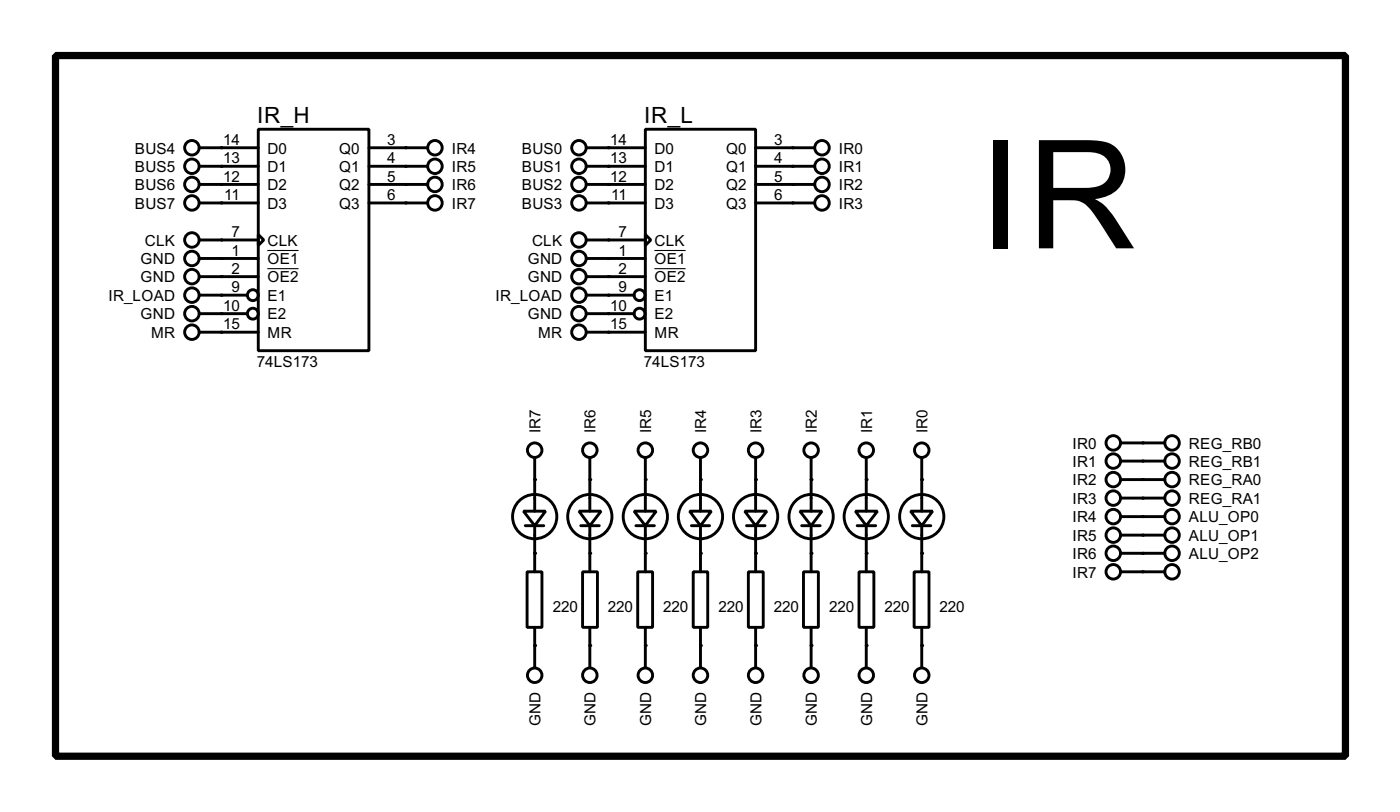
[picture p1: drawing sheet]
<svg xmlns="http://www.w3.org/2000/svg" width="193mm" height="112mm" viewBox="0 0 193 112" stroke-linecap="round" stroke-linejoin="round" font-family="sans-serif">
<g fill="#000">
<circle cx="30.5" cy="38.1" r=".2"/>
<circle cx="30.5" cy="25.4" r=".2"/>
<circle cx="30.5" cy="33.1" r=".2"/>
<circle cx="30.5" cy="35.6" r=".2"/>
<circle cx="30.5" cy="20.4" r=".2"/>
<circle cx="30.5" cy="22.9" r=".2"/>
<circle cx="30.5" cy="28" r=".2"/>
<circle cx="55.9" cy="20.4" r=".2"/>
<circle cx="55.9" cy="22.9" r=".2"/>
<circle cx="55.9" cy="25.4" r=".2"/>
<circle cx="55.9" cy="28" r=".2"/>
<circle cx="83.9" cy="35.6" r=".2"/>
<circle cx="83.9" cy="22.9" r=".2"/>
<circle cx="83.9" cy="33.1" r=".2"/>
<circle cx="83.9" cy="20.4" r=".2"/>
<circle cx="83.9" cy="25.4" r=".2"/>
<circle cx="83.9" cy="28" r=".2"/>
<circle cx="83.9" cy="38.1" r=".2"/>
<circle cx="109.3" cy="20.4" r=".2"/>
<circle cx="109.3" cy="22.9" r=".2"/>
<circle cx="109.3" cy="28" r=".2"/>
<circle cx="109.3" cy="25.4" r=".2"/>
<circle cx="30.5" cy="40.7" r=".2"/>
<circle cx="30.5" cy="43.2" r=".2"/>
<circle cx="30.5" cy="45.8" r=".2"/>
<circle cx="83.9" cy="43.2" r=".2"/>
<circle cx="83.9" cy="45.8" r=".2"/>
<circle cx="83.9" cy="40.7" r=".2"/>
<circle cx="73.7" cy="66.1" r=".2"/>
<circle cx="73.7" cy="76.2" r=".2"/>
<circle cx="81.3" cy="76.2" r=".2"/>
<circle cx="81.3" cy="66.1" r=".2"/>
<circle cx="89" cy="66.1" r=".2"/>
<circle cx="89" cy="76.2" r=".2"/>
<circle cx="96.6" cy="76.2" r=".2"/>
<circle cx="96.6" cy="66.1" r=".2"/>
<circle cx="104.2" cy="66.1" r=".2"/>
<circle cx="104.2" cy="76.2" r=".2"/>
<circle cx="111.8" cy="66.1" r=".2"/>
<circle cx="111.8" cy="76.2" r=".2"/>
<circle cx="119.4" cy="76.2" r=".2"/>
<circle cx="119.4" cy="66.1" r=".2"/>
<circle cx="127.1" cy="66.1" r=".2"/>
<circle cx="127.1" cy="76.2" r=".2"/>
<circle cx="157.5" cy="73.7" r=".2"/>
<circle cx="157.5" cy="78.8" r=".2"/>
<circle cx="157.5" cy="63.5" r=".2"/>
<circle cx="157.5" cy="66.1" r=".2"/>
<circle cx="157.5" cy="68.6" r=".2"/>
<circle cx="157.5" cy="61" r=".2"/>
<circle cx="157.5" cy="71.2" r=".2"/>
<circle cx="157.5" cy="76.2" r=".2"/>
<circle cx="73.7" cy="88.9" r=".2"/>
<circle cx="81.3" cy="88.9" r=".2"/>
<circle cx="89" cy="88.9" r=".2"/>
<circle cx="96.6" cy="88.9" r=".2"/>
<circle cx="104.2" cy="88.9" r=".2"/>
<circle cx="111.8" cy="88.9" r=".2"/>
<circle cx="119.4" cy="88.9" r=".2"/>
<circle cx="127.1" cy="88.9" r=".2"/>
</g>
<g fill="none" stroke="#000" stroke-width=".4">
<path d="M35.6 17.8h15.3v30.5h-15.3zM89 17.8h15.2v30.5h-15.2zM27.5 35.6h8.1M27.5 38.1h8.1M27.5 33.1h8.1M27.5 20.4h8.1M27.5 22.9h8.1M27.5 25.4h8.1M27.5 28h8.1M35.6 32.3l.8 .8-.8 .7zM50.9 20.4h8.1M50.9 22.9h8.1"/>
<path d="M50.9 25.4h8.1M50.9 28h8.1M80.8 35.6h8.2M80.8 38.1h8.2M80.8 33.1h8.2M80.8 20.4h8.2M80.8 22.9h8.2M80.8 25.4h8.2M80.8 28h8.2M89 32.3l.7 .8-.7 .7zM104.2 20.4h8.1M104.2 22.9h8.1"/>
<path d="M104.2 25.4h8.1M104.2 28h8.1M27.5 43.2h6.6M27.5 45.8h8.1M27.5 40.7h6.6M80.8 43.2h6.6M80.8 45.8h8.2M80.8 40.7h6.6M72.2 70.4h3l-1.5 2zM72.4 72.4h2.6M72.7 78.8h2v7.6h-2zM73.7 63v7.4"/>
<path d="M73.7 72.4v6.4M79.8 70.4h3.1l-1.6 2zM80.1 72.4h2.5M80.3 78.8h2.1v7.6h-2.1zM81.3 63v7.4M81.3 72.4v6.4M87.4 70.4h3.1l-1.5 2zM87.7 72.4h2.5M87.9 78.8h2.1v7.6h-2.1zM89 63v7.4M89 72.4v6.4M95.1 70.4h3l-1.5 2z"/>
<path d="M95.3 72.4h2.5M95.6 78.8h2v7.6h-2zM96.6 63v7.4M96.6 72.4v6.4M102.7 70.4h3l-1.5 2zM102.9 72.4h2.6M103.2 78.8h2v7.6h-2zM104.2 63v7.4M104.2 72.4v6.4M110.3 70.4h3l-1.5 2zM110.5 72.4h2.6M110.8 78.8h2v7.6h-2z"/>
<path d="M111.8 63v7.4M111.8 72.4v6.4M117.9 70.4h3.1l-1.6 2zM118.2 72.4h2.5M118.4 78.8h2.1v7.6h-2.1zM119.4 63v7.4M119.4 72.4v6.4M125.5 70.4h3.1l-1.5 2zM125.8 72.4h2.5M126 78.8h2.1v7.6h-2.1zM127.1 63v7.4M127.1 72.4v6.4"/>
<path d="M154.5 61h6.1M154.5 63.5h6.1M154.5 66.1h6.1M154.5 68.6h6.1M154.5 71.2h6.1M154.5 73.7h6.1M154.5 76.2h6.1M154.5 78.8h6.1M73.7 86.4v5.6M81.3 86.4v5.6M89 86.4v5.6M96.6 86.4v5.6"/>
<path d="M104.2 86.4v5.6M111.8 86.4v5.6M119.4 86.4v5.6M127.1 86.4v5.6"/>
<circle cx="26.4" cy="35.6" r="1"/>
<circle cx="26.4" cy="38.1" r="1"/>
<circle cx="26.4" cy="28" r="1"/>
<circle cx="26.4" cy="33.1" r="1"/>
<circle cx="26.4" cy="25.4" r="1"/>
<circle cx="26.4" cy="20.4" r="1"/>
<circle cx="26.4" cy="22.9" r="1"/>
<circle cx="59.9" cy="28" r="1"/>
<circle cx="59.9" cy="25.4" r="1"/>
<circle cx="59.9" cy="22.9" r="1"/>
<circle cx="59.9" cy="20.4" r="1"/>
<circle cx="79.8" cy="38.1" r="1"/>
<circle cx="79.8" cy="33.1" r="1"/>
<circle cx="79.8" cy="28" r="1"/>
<circle cx="79.8" cy="35.6" r="1"/>
<circle cx="79.8" cy="25.4" r="1"/>
<circle cx="79.8" cy="20.4" r="1"/>
<circle cx="79.8" cy="22.9" r="1"/>
<circle cx="113.3" cy="28" r="1"/>
<circle cx="113.3" cy="25.4" r="1"/>
<circle cx="113.3" cy="22.9" r="1"/>
<circle cx="113.3" cy="20.4" r="1"/>
<circle cx="26.4" cy="40.7" r="1"/>
<circle cx="26.4" cy="45.8" r="1"/>
<circle cx="26.4" cy="43.2" r="1"/>
<circle cx="34.8" cy="40.7" r=".75"/>
<circle cx="34.8" cy="43.2" r=".75"/>
<circle cx="79.8" cy="45.8" r="1"/>
<circle cx="79.8" cy="40.7" r="1"/>
<circle cx="79.8" cy="43.2" r="1"/>
<circle cx="88.1" cy="43.2" r=".75"/>
<circle cx="88.1" cy="40.7" r=".75"/>
<circle cx="73.7" cy="71.2" r="3.1"/>
<circle cx="73.7" cy="62" r="1"/>
<circle cx="81.3" cy="71.2" r="3.1"/>
<circle cx="81.3" cy="62" r="1"/>
<circle cx="88.9" cy="71.2" r="3.1"/>
<circle cx="88.9" cy="62" r="1"/>
<circle cx="96.5" cy="71.2" r="3.1"/>
<circle cx="96.5" cy="62" r="1"/>
<circle cx="104.1" cy="71.2" r="3.1"/>
<circle cx="104.1" cy="62" r="1"/>
<circle cx="111.8" cy="71.2" r="3.1"/>
<circle cx="111.8" cy="62" r="1"/>
<circle cx="119.4" cy="71.2" r="3.1"/>
<circle cx="119.4" cy="62" r="1"/>
<circle cx="127" cy="71.2" r="3.1"/>
<circle cx="127" cy="62" r="1"/>
<circle cx="153.4" cy="61" r="1"/>
<circle cx="153.4" cy="76.2" r="1"/>
<circle cx="153.4" cy="78.8" r="1"/>
<circle cx="153.4" cy="68.6" r="1"/>
<circle cx="153.4" cy="63.5" r="1"/>
<circle cx="153.4" cy="71.2" r="1"/>
<circle cx="153.4" cy="73.7" r="1"/>
<circle cx="153.4" cy="66.1" r="1"/>
<circle cx="161.5" cy="71.2" r="1"/>
<circle cx="161.5" cy="76.2" r="1"/>
<circle cx="161.5" cy="78.8" r="1"/>
<circle cx="161.5" cy="63.5" r="1"/>
<circle cx="161.5" cy="73.7" r="1"/>
<circle cx="161.5" cy="66.1" r="1"/>
<circle cx="161.5" cy="68.6" r="1"/>
<circle cx="161.5" cy="61" r="1"/>
<circle cx="73.7" cy="93" r="1"/>
<circle cx="81.3" cy="93" r="1"/>
<circle cx="88.9" cy="93" r="1"/>
<circle cx="96.5" cy="93" r="1"/>
<circle cx="104.1" cy="93" r="1"/>
<circle cx="111.8" cy="93" r="1"/>
<circle cx="119.4" cy="93" r="1"/>
<circle cx="127" cy="93" r="1"/>
</g>
<path d="M36.9 34.5h4.3M36.9 37h4.3M90.2 34.5h4.3M90.2 37h4.3" fill="none" stroke="#000" stroke-width=".15"/>
<path d="M7.7 7.7h177.8v96.5h-177.8z" fill="none" stroke="#000" stroke-width="1"/>
<text font-size="23.3" x="135" y="34.2">IR</text>
<g font-size="3.5">
<text x="35.5" y="17">IR_H</text>
<text x="88.8" y="17">IR_L</text>
</g>
<g font-size="2.4">
<text x="18.6" y="21.2">BUS4</text>
<text x="18.6" y="23.7">BUS5</text>
<text x="30.8" y="19.9">14</text>
<text x="30.8" y="22.5">13</text>
<text x="36.9" y="21.2">D0</text>
<text x="36.9" y="23.7">D1</text>
<text x="46.7" y="21.2">Q0</text>
<text x="46.7" y="23.7">Q1</text>
<text x="53.4" y="19.9">3</text>
<text x="53.4" y="22.5">4</text>
<text x="62.3" y="21.2">IR4</text>
<text x="62.3" y="23.7">IR5</text>
<text x="71.9" y="21.2">BUS0</text>
<text x="71.9" y="23.7">BUS1</text>
<text x="84.1" y="19.9">14</text>
<text x="84.1" y="22.5">13</text>
<text x="90.2" y="21.2">D0</text>
<text x="90.2" y="23.7">D1</text>
<text x="100.1" y="21.2">Q0</text>
<text x="100.1" y="23.7">Q1</text>
<text x="106.7" y="19.9">3</text>
<text x="106.7" y="22.5">4</text>
<text x="115.6" y="21.2">IR0</text>
<text x="115.6" y="23.7">IR1</text>
<text x="18.6" y="26.2">BUS6</text>
<text x="18.6" y="28.8">BUS7</text>
<text x="30.8" y="25">12</text>
<text x="30.9" y="27.5">11</text>
<text x="36.9" y="26.2">D2</text>
<text x="36.9" y="28.8">D3</text>
<text x="46.7" y="26.2">Q2</text>
<text x="46.7" y="28.8">Q3</text>
<text x="53.4" y="25">5</text>
<text x="53.4" y="27.5">6</text>
<text x="62.3" y="26.2">IR6</text>
<text x="62.3" y="28.8">IR7</text>
<text x="71.9" y="26.2">BUS2</text>
<text x="71.9" y="28.8">BUS3</text>
<text x="84.1" y="25">12</text>
<text x="84.3" y="27.5">11</text>
<text x="90.2" y="26.2">D2</text>
<text x="90.2" y="28.8">D3</text>
<text x="100.1" y="26.2">Q2</text>
<text x="100.1" y="28.8">Q3</text>
<text x="106.7" y="25">5</text>
<text x="106.7" y="27.5">6</text>
<text x="115.6" y="26.2">IR2</text>
<text x="115.6" y="28.8">IR3</text>
<text x="20" y="33.9">CLK</text>
<text x="31.9" y="32.6">7</text>
<text x="31.9" y="35.2">1</text>
<text x="36.9" y="33.9">CLK</text>
<text x="73.3" y="33.9">CLK</text>
<text x="85.3" y="32.6">7</text>
<text x="85.3" y="35.2">1</text>
<text x="90.2" y="33.9">CLK</text>
<text x="14.9" y="41.5">IR_LOAD</text>
<text x="19.4" y="36.4">GND</text>
<text x="19.4" y="38.9">GND</text>
<text x="31.9" y="37.7">2</text>
<text x="31.9" y="40.2">9</text>
<text x="36.9" y="36.4">OE1</text>
<text x="36.9" y="38.9">OE2</text>
<text x="36.9" y="41.5">E1</text>
<text x="68.3" y="41.5">IR_LOAD</text>
<text x="72.7" y="36.4">GND</text>
<text x="72.7" y="38.9">GND</text>
<text x="85.3" y="37.7">2</text>
<text x="85.3" y="40.2">9</text>
<text x="90.2" y="36.4">OE1</text>
<text x="90.2" y="38.9">OE2</text>
<text x="90.2" y="41.5">E1</text>
<text x="19.4" y="44">GND</text>
<text x="20.8" y="46.6">MR</text>
<text x="30.8" y="42.8">10</text>
<text x="30.8" y="45.4">15</text>
<text x="36.9" y="44">E2</text>
<text x="36.9" y="46.6">MR</text>
<text x="72.7" y="44">GND</text>
<text x="74.2" y="46.6">MR</text>
<text x="84.1" y="42.8">10</text>
<text x="84.1" y="45.4">15</text>
<text x="90.2" y="44">E2</text>
<text x="90.2" y="46.6">MR</text>
<text x="35.4" y="50.5">74LS173</text>
<text x="88.8" y="50.5">74LS173</text>
<text x="74.5" y="59.7" transform="rotate(-90 74.5 59.7)">IR7</text>
<text x="82.1" y="59.7" transform="rotate(-90 82.1 59.7)">IR6</text>
<text x="89.8" y="59.7" transform="rotate(-90 89.8 59.7)">IR5</text>
<text x="97.4" y="59.7" transform="rotate(-90 97.4 59.7)">IR4</text>
<text x="105" y="59.7" transform="rotate(-90 105 59.7)">IR3</text>
<text x="112.6" y="59.7" transform="rotate(-90 112.6 59.7)">IR2</text>
<text x="120.2" y="59.7" transform="rotate(-90 120.2 59.7)">IR1</text>
<text x="127.9" y="59.7" transform="rotate(-90 127.9 59.7)">IR0</text>
<text x="147.8" y="61.8">IR0</text>
<text x="147.8" y="64.3">IR1</text>
<text x="163.9" y="61.8">REG_RB0</text>
<text x="163.9" y="64.3">REG_RB1</text>
<text x="147.8" y="66.9">IR2</text>
<text x="147.8" y="69.4">IR3</text>
<text x="147.8" y="72">IR4</text>
<text x="163.9" y="66.9">REG_RA0</text>
<text x="163.9" y="69.4">REG_RA1</text>
<text x="163.9" y="72">ALU_OP0</text>
<text x="147.8" y="74.5">IR5</text>
<text x="147.8" y="77">IR6</text>
<text x="163.9" y="74.5">ALU_OP1</text>
<text x="163.9" y="77">ALU_OP2</text>
<text x="147.8" y="79.6">IR7</text>
<text x="76.2" y="84.4">220</text>
<text x="83.8" y="84.4">220</text>
<text x="91.4" y="84.4">220</text>
<text x="99.1" y="84.4">220</text>
<text x="106.7" y="84.4">220</text>
<text x="114.3" y="84.4">220</text>
<text x="121.9" y="84.4">220</text>
<text x="129.5" y="84.4">220</text>
<text x="74.5" y="100" transform="rotate(-90 74.5 100)">GND</text>
<text x="82.1" y="100" transform="rotate(-90 82.1 100)">GND</text>
<text x="89.8" y="100" transform="rotate(-90 89.8 100)">GND</text>
<text x="97.4" y="100" transform="rotate(-90 97.4 100)">GND</text>
<text x="105" y="100" transform="rotate(-90 105 100)">GND</text>
<text x="112.6" y="100" transform="rotate(-90 112.6 100)">GND</text>
<text x="120.2" y="100" transform="rotate(-90 120.2 100)">GND</text>
<text x="127.9" y="100" transform="rotate(-90 127.9 100)">GND</text>
</g>
</svg>
